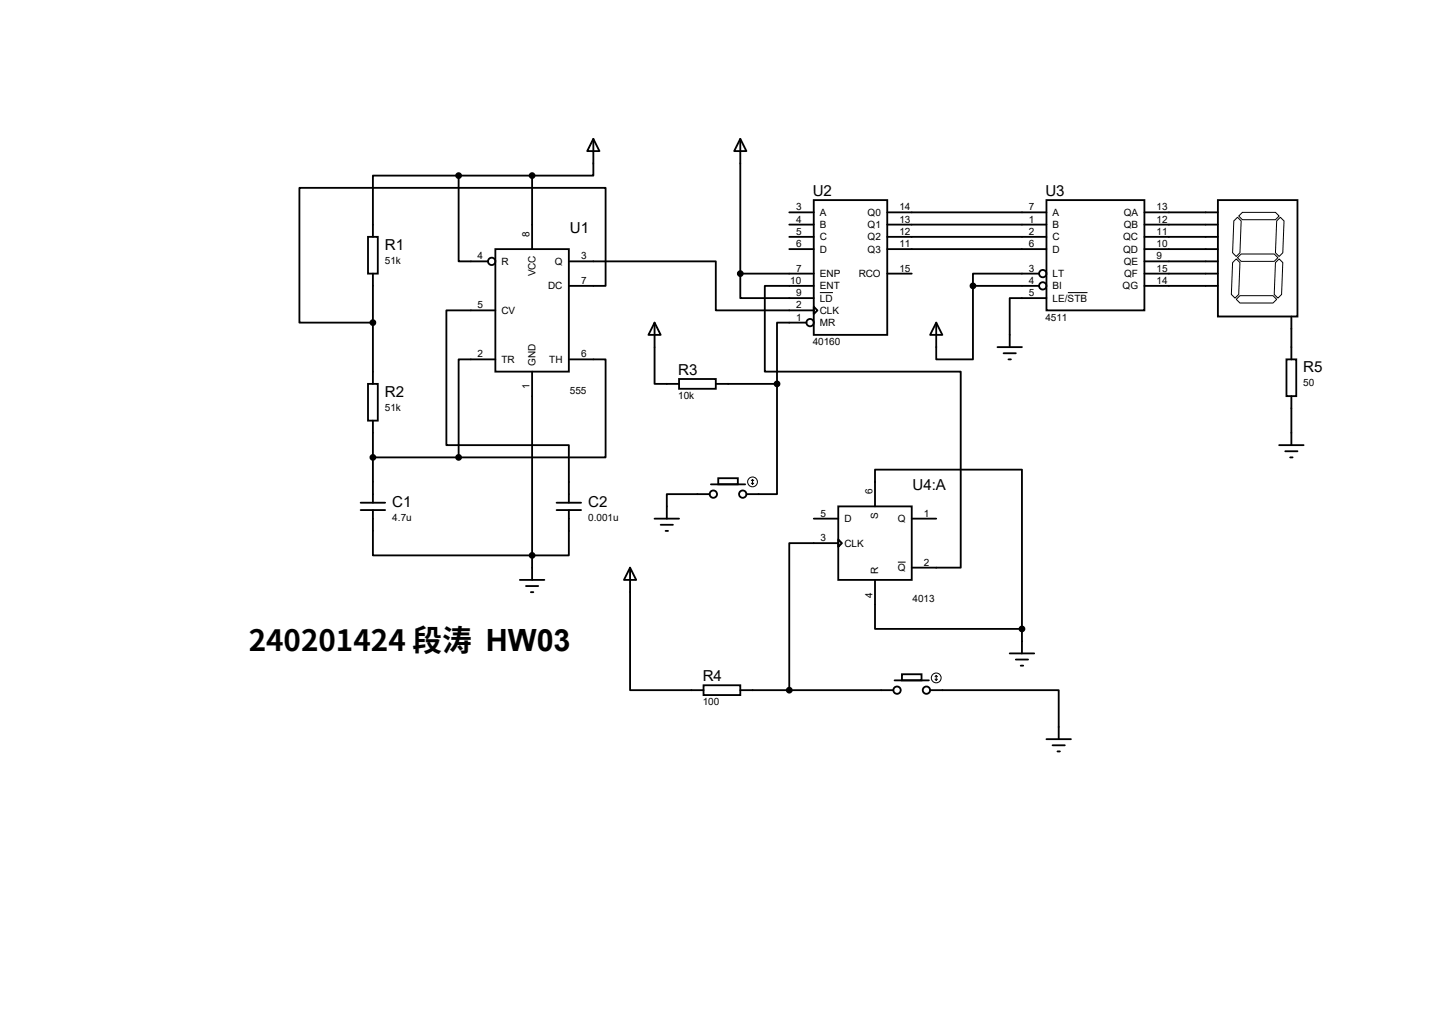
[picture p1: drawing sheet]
<svg xmlns="http://www.w3.org/2000/svg" width="297mm" height="210mm" viewBox="0 0 297 210" stroke-linecap="round" stroke-linejoin="round" font-family="sans-serif">
<g fill="none" stroke="#000" stroke-width=".38">
<path d="M95.1 36.4v17.8h6.1M95.1 36.4h-17.8v12.7M95.1 36.4h15.3M110.4 36.4v15.2M123.1 28.8l1.2 2.5h-2.5zM123.1 28.8v7.6h-12.7M153.5 28.8l1.3 2.5h-2.5zM153.5 28.8v27.9M76.3 49.1h2.1v7.6h-2.1zM77.3 56.7v22.9M102.7 51.6h15.3v25.4h-15.3zM118 59.3h7.6v-20.4h-63.5v28h15.2"/>
<path d="M118 54.2h30.5v10.1h20.3M153.5 56.7v5.1h15.3M153.5 56.7h15.3M163.7 44h5.1M163.7 46.6h5.1M163.7 49.1h5.1M163.7 51.6h5.1M168.8 41.5h15.2v27.9h-15.2zM168.8 59.3h-10.2v17.7h40.7v40.7h-10.2M184 56.7h5.1M184 44h33M184 46.6h33"/>
<path d="M184 49.1h33M184 51.6h33M201.8 59.3v15.2h-7.6v-7.6M201.8 59.3h13.7M215.5 56.7h-13.7v2.6M217 41.5h20.4v22.8h-20.4zM237.4 56.7h15.2M237.4 44h15.2M237.4 46.6h15.2M237.4 49.1h15.2M237.4 51.6h15.2M237.4 59.3h15.2"/>
<path d="M237.4 54.2h15.2M252.6 41.5h16.5v24.1h-16.5zM76.3 79.6h2.1v7.6h-2.1zM102.7 74.5h-7.6v20.3M102.7 64.3h-10.1v28h25.4v11.9M110.4 77v43.2M118 74.5h7.6v20.3h-30.5M135.8 66.9l1.2 2.5h-2.5zM135.8 66.9v12.7h5M140.8 78.6h7.7v2h-7.7zM148.5 79.6h12.7M161.2 79.6v22.8h-6.4"/>
<path d="M167.3 66.9h-6.1v12.7M168.8 63.6l.7 .7-.7 .8zM194.2 66.9l1.3 2.5h-2.6zM206.9 72h5.1M208.2 73.2h2.5M209.2 74.5h.5M217 61.8h-7.6v10.2M266.8 74.5h2.1v7.6h-2.1zM267.8 65.6v8.9M77.3 87.2v17M77.3 94.8h17.8M149 99.1h4v1.3h-4z"/>
<path d="M265.3 92.3h5.1M266.6 93.6h2.5M267.6 94.8h.5M267.8 82.1v10.2M74.8 105.7h5.1M74.8 104.2h5.1M77.3 105.7v9.4h40.7v-9.4M115.4 105.7h5.1M115.4 104.2h5.1M130.7 117.7l1.3 2.5h-2.6zM130.7 117.7v25.4h15.2M135.8 107.5h5"/>
<path d="M137 108.8h2.6M138 110.1h.6M147.2 102.4h-8.9v5.1M147.4 100.4h7.2M168.8 107.5h5.1M173.9 105h15.2v15.2h-15.2zM173.9 111.8l.7 .8-.7 .8zM173.9 112.6h-10.2v30.5M181.5 105v-7.6h30.5v33M189.1 107.5h5.1M107.8 120.2h5.1M109.1 121.5h2.5"/>
<path d="M110.1 122.8h.5M181.5 120.2v10.2h30.5M187.1 139.8h4v1.3h-4zM209.4 135.5h5.1M210.7 136.7h2.5M211.7 138h.5M212 130.4v5.1M145.9 142.1h7.6v2h-7.6zM153.5 143.1h31.8M185.5 141.1h7.2M192.9 143.1h26.7v10.1M217 153.2h5.1"/>
<path d="M218.3 154.5h2.6M219.3 155.8h.5"/>
<circle cx="102" cy="54.2" r=".76"/>
<circle cx="216.3" cy="56.7" r=".76"/>
<circle cx="216.3" cy="59.3" r=".76"/>
<circle cx="168" cy="66.9" r=".76"/>
<circle cx="148" cy="102.4" r=".76"/>
<circle cx="154.1" cy="102.4" r=".76"/>
<circle cx="186.1" cy="143.1" r=".76"/>
<circle cx="192.2" cy="143.1" r=".76"/>
</g>
<g fill="#000" stroke="#000" stroke-width=".38">
<circle cx="95.1" cy="36.4" r=".51"/>
<circle cx="110.4" cy="36.4" r=".51"/>
<circle cx="153.5" cy="56.7" r=".51"/>
<circle cx="201.8" cy="59.3" r=".51"/>
<circle cx="77.3" cy="66.9" r=".51"/>
<circle cx="161.2" cy="79.6" r=".51"/>
<circle cx="77.3" cy="94.8" r=".51"/>
<circle cx="95.1" cy="94.8" r=".51"/>
<circle cx="110.4" cy="115.1" r=".51"/>
<circle cx="212" cy="130.4" r=".51"/>
<circle cx="163.7" cy="143.1" r=".51"/>
</g>
<g fill="none" stroke="#000" stroke-width=".21">
<path d="M255.7 54.4l.7-.7 .8 .7-.3 6.6-.7 .8-.8-.8zM255.9 45.8l.8-.8 .7 .8-.2 6.6-.8 .8-.7-.8zM256.7 53.4l.7-.7h6.9l.7 .7-.7 .8h-6.9zM257.7 44h6.8l.8 .8-.8 .8h-6.8l-.8-.8zM264.8 45.8l.8-.8 .7 .8-.2 6.6-.8 .8-.8-.8zM265.3 53.7l.8 .7-.3 6.6-.8 .8-.7-.8 .2-6.6zM170.1 60.7h2.7M221.5 60.7h4.1M257.2 61.3h6.8l.8 .8-.8 .7h-6.8l-.8-.7zM156.1 99.4v1M156.1 99.4l-.3 .3M156.1 99.4l.2 .3"/>
<path d="M155.8 100.2l.3 .2M156.3 100.2l-.2 .2M186.2 116.5h1.6M193.9 140.8l.3 .3M194.2 140v1.1M194.2 140l-.3 .3M194.2 140l.2 .3M194.4 140.8l-.2 .3"/>
<circle cx="156.1" cy="99.9" r="1.02"/>
<circle cx="194.2" cy="140.5" r="1.02"/>
</g>
<path d="M50.8 126.6h49.4v12h-49.4z" fill="#fff" stroke="#fff" stroke-width=".35"/>
<text font-size="6.3" x="100.8" y="135">HW03</text>
<text font-size="6.1" x="51.6" y="134.9">240201424 段涛</text>
<g font-size="3.1">
<text x="168.6" y="40.6">U2</text>
<text x="216.8" y="40.6">U3</text>
<text x="79.8" y="51.8">R1</text>
<text x="118.2" y="48.3">U1</text>
<text x="140.7" y="77.7">R3</text>
<text x="270.3" y="77.2">R5</text>
<text x="79.8" y="82.3">R2</text>
<text x="189.3" y="101.6">U4:A</text>
<text x="81.4" y="105.1">C1</text>
<text x="122" y="105.1">C2</text>
<text x="145.8" y="141.2">R4</text>
</g>
<g font-size="2.1">
<text x="165.1" y="43.6">3</text>
<text x="165.1" y="46.1">4</text>
<text x="170.1" y="44.7">A</text>
<text x="170.1" y="47.3">B</text>
<text x="180" y="44.7">Q0</text>
<text x="180" y="47.3">Q1</text>
<text x="186.6" y="43.6">14</text>
<text x="186.6" y="46.1">13</text>
<text x="213.4" y="43.6">7</text>
<text x="213.4" y="46.1">1</text>
<text x="218.3" y="44.7">A</text>
<text x="218.3" y="47.3">B</text>
<text x="233.1" y="44.7">QA</text>
<text x="233.1" y="47.3">QB</text>
<text x="239.9" y="43.6">13</text>
<text x="239.9" y="46.1">12</text>
<text x="99.1" y="53.8">4</text>
<text x="109.9" y="49.1" transform="rotate(-90 109.9 49.1)">8</text>
<text x="120.5" y="53.8">3</text>
<text x="165.1" y="48.7">5</text>
<text x="165.1" y="51.2">6</text>
<text x="170.1" y="49.8">C</text>
<text x="170.1" y="52.4">D</text>
<text x="180" y="49.8">Q2</text>
<text x="180" y="52.4">Q3</text>
<text x="186.6" y="48.7">12</text>
<text x="186.6" y="51.2">11</text>
<text x="213.4" y="48.7">2</text>
<text x="213.4" y="51.2">6</text>
<text x="218.3" y="49.8">C</text>
<text x="218.3" y="52.4">D</text>
<text x="233" y="49.8">QC</text>
<text x="233" y="52.4">QD</text>
<text x="239.9" y="48.7">11</text>
<text x="239.9" y="51.2">10</text>
<text x="239.9" y="53.8">9</text>
<text x="79.8" y="54.7">51k</text>
<text x="104" y="54.9">R</text>
<text x="111" y="57.3" transform="rotate(-90 111 57.3)">VCC</text>
<text x="113.7" y="60">DC</text>
<text x="115.1" y="54.9">Q</text>
<text x="120.5" y="58.8">7</text>
<text x="163.9" y="58.8">10</text>
<text x="165.1" y="56.3">7</text>
<text x="170.1" y="57.4">ENP</text>
<text x="170.1" y="60">ENT</text>
<text x="178.1" y="57.4">RCO</text>
<text x="186.6" y="56.3">15</text>
<text x="213.4" y="56.3">3</text>
<text x="213.4" y="58.8">4</text>
<text x="218.3" y="57.4">LT</text>
<text x="218.3" y="60">BI</text>
<text x="232.8" y="60">QG</text>
<text x="233.1" y="54.9">QE</text>
<text x="233.2" y="57.4">QF</text>
<text x="239.9" y="56.3">15</text>
<text x="239.9" y="58.8">14</text>
<text x="99.1" y="63.9">5</text>
<text x="104" y="65.1">CV</text>
<text x="165.1" y="61.4">9</text>
<text x="165.1" y="63.9">2</text>
<text x="170.1" y="62.5">LD</text>
<text x="170.1" y="65.1">CLK</text>
<text x="213.4" y="61.4">5</text>
<text x="218.3" y="62.5">LE/STB</text>
<text x="165.1" y="66.5">1</text>
<text x="168.6" y="71.5">40160</text>
<text x="170.1" y="67.6">MR</text>
<text x="216.8" y="66.5">4511</text>
<text x="99.1" y="74.1">2</text>
<text x="104" y="75.2">TR</text>
<text x="111" y="75.8" transform="rotate(-90 111 75.8)">GND</text>
<text x="113.9" y="75.2">TH</text>
<text x="120.5" y="74.1">6</text>
<text x="109.9" y="80.7" transform="rotate(-90 109.9 80.7)">1</text>
<text x="118.2" y="81.7">555</text>
<text x="140.7" y="82.7">10k</text>
<text x="270.3" y="80.1">50</text>
<text x="79.8" y="85.1">51k</text>
<text x="81.4" y="107.9">4.7u</text>
<text x="122" y="107.9">0.001u</text>
<text x="170.2" y="107.1">5</text>
<text x="181" y="102.4" transform="rotate(-90 181 102.4)">6</text>
<text x="182.2" y="107.7" transform="rotate(-90 182.2 107.7)">S</text>
<text x="191.6" y="107.1">1</text>
<text x="170.2" y="112.2">3</text>
<text x="175.1" y="108.2">D</text>
<text x="175.1" y="113.3">CLK</text>
<text x="186.2" y="108.2">Q</text>
<text x="182.2" y="119" transform="rotate(-90 182.2 119)">R</text>
<text x="186.2" y="118.4">Q</text>
<text x="191.6" y="117.3">2</text>
<text x="181" y="123.9" transform="rotate(-90 181 123.9)">4</text>
<text x="189.3" y="124.8">4013</text>
<text x="145.8" y="146.2">100</text>
</g>
</svg>
